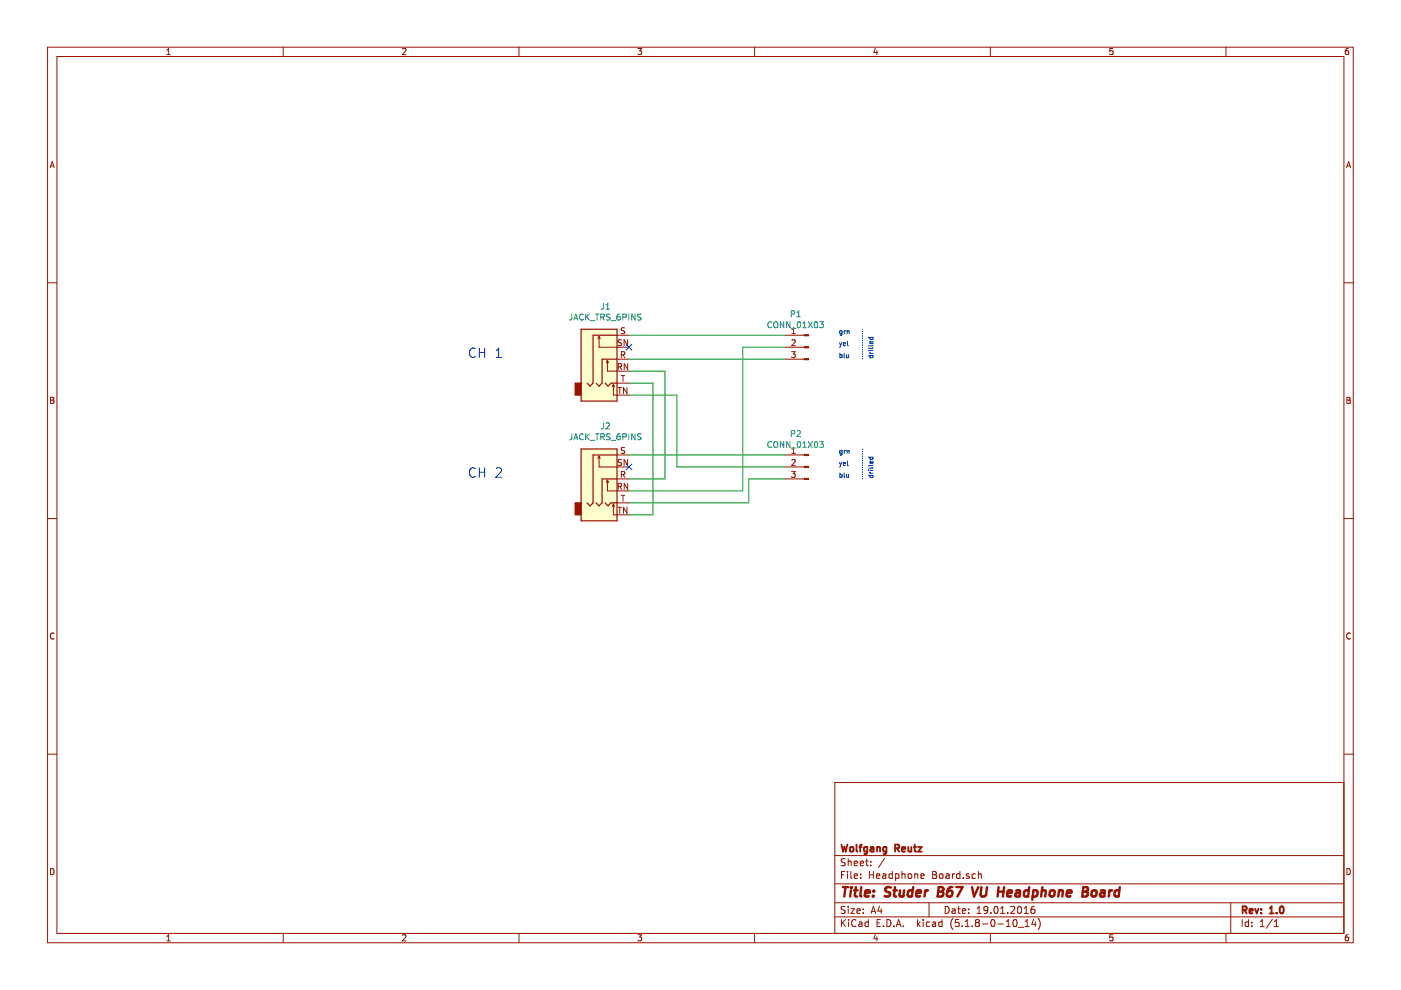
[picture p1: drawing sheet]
EESchema Schematic File Version 4
LIBS:Headphone Board-cache
EELAYER 26 0
EELAYER END
$Descr A4 11693 8268
encoding utf-8
Sheet 1 1
Title "Studer B67 VU Headphone Board"
Date "19.01.2016"
Rev "1.0"
Comp "Wolfgang Reutz"
Comment1 ""
Comment2 ""
Comment3 ""
Comment4 ""
$EndDescr
$Comp
L Connector:AudioJack3_Switch J1
U 1 1
P 5050 3000
F 0 "J1" H 5054 3442 50  0000 C CNN
F 1 "JACK_TRS_6PINS" H 5054 3351 50  0000 C CNN
F 2 "AudioJacks:NEUTRIK-NRJ6HF" H 5150 2850 50  0001 C CNN
F 3 "" H 5150 2850 50  0000 C CNN
	1    5050 3000
	1    0    0    -1  
$EndComp
$Comp
L Connector:AudioJack3_Switch J2
U 1 1
P 5050 4000
F 0 "J2" H 5054 4442 50  0000 C CNN
F 1 "JACK_TRS_6PINS" H 5054 4351 50  0000 C CNN
F 2 "AudioJacks:NEUTRIK-NRJ6HF" H 5150 3850 50  0001 C CNN
F 3 "" H 5150 3850 50  0000 C CNN
	1    5050 4000
	1    0    0    -1  
$EndComp
$Comp
L Connector:Conn_01x03_Male P1
U 1 1
P 6750 2900
F 0 "P1" H 6857 3178 50  0000 C CNN
F 1 "CONN_01X03" H 6857 3087 50  0000 C CNN
F 2 "Connectors_Molex:Molex_KK-6410-03_03x2.54mm_Straight" H 6750 2900 50  0001 C CNN
F 3 "" H 6750 2900 50  0000 C CNN
	1    6750 2900
	-1   0    0    -1  
$EndComp
$Comp
L Connector:Conn_01x03_Male P2
U 1 1
P 6750 3900
F 0 "P2" H 6857 4178 50  0000 C CNN
F 1 "CONN_01X03" H 6857 4087 50  0000 C CNN
F 2 "Connectors_Molex:Molex_KK-6410-03_03x2.54mm_Straight" H 6750 3900 50  0001 C CNN
F 3 "" H 6750 3900 50  0000 C CNN
	1    6750 3900
	-1   0    0    -1  
$EndComp
Wire Wire Line
	5250 2800 6550 2800
Wire Wire Line
	5250 3200 5450 3200
Wire Wire Line
	5450 3200 5450 4300
Wire Wire Line
	5450 4300 5250 4300
Wire Wire Line
	5250 3300 5650 3300
Wire Wire Line
	5650 3300 5650 3900
Wire Wire Line
	5650 3900 6550 3900
Wire Wire Line
	5250 3100 5550 3100
Wire Wire Line
	5550 3100 5550 4000
Wire Wire Line
	5550 4000 5250 4000
Wire Wire Line
	6200 4100 5250 4100
Wire Wire Line
	6200 2900 6200 4100
Wire Wire Line
	6200 2900 6550 2900
Text Notes 3900 3000 0    79   ~ 0
CH 1
Text Notes 3900 4000 0    79   ~ 0
CH 2
Text Notes 7000 2800 0    39   ~ 0
grn
Text Notes 7000 2900 0    39   ~ 0
yel
Text Notes 7000 3000 0    39   ~ 0
blu
Text Notes 7000 3800 0    39   ~ 0
grn
Text Notes 7000 3900 0    39   ~ 0
yel
Text Notes 7000 4000 0    39   ~ 0
blu
NoConn ~ 5250 2900
NoConn ~ 5250 3900
Wire Wire Line
	5250 3000 6550 3000
Wire Wire Line
	6550 4000 6250 4000
Wire Wire Line
	6250 4000 6250 4200
Wire Wire Line
	6250 4200 5250 4200
Wire Wire Line
	5250 3800 6550 3800
Wire Notes Line
	7200 2750 7200 3000
Wire Notes Line
	7200 3750 7200 4000
Text Notes 7300 4000 1    39   ~ 0
drilled
Text Notes 7300 3000 1    39   ~ 0
drilled
$EndSCHEMATC
